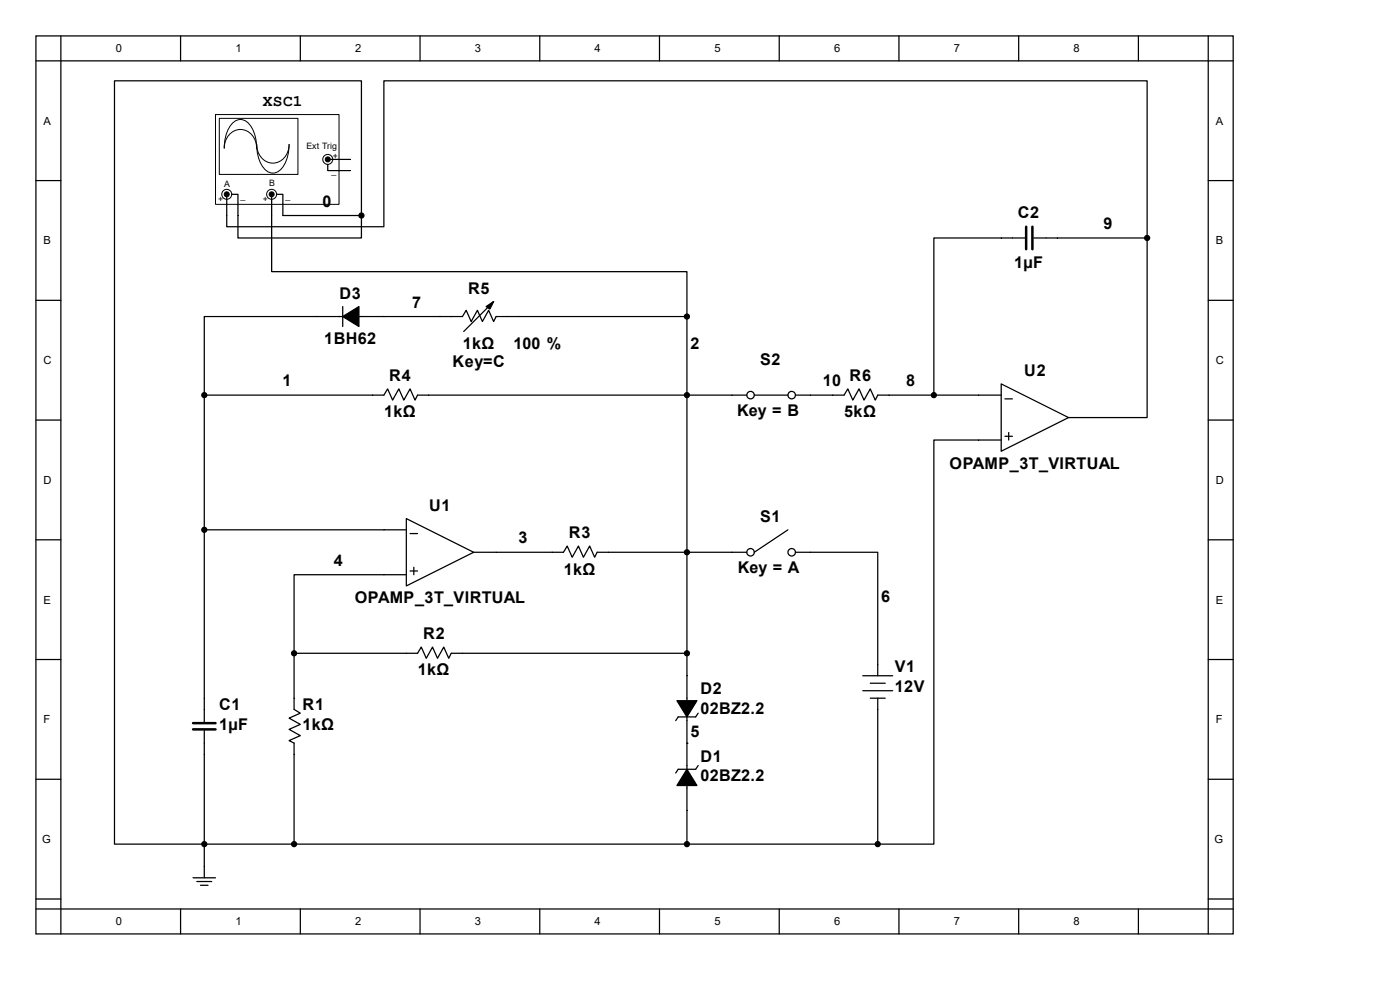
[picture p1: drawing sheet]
<svg xmlns="http://www.w3.org/2000/svg" width="297mm" height="210mm" viewBox="0 0 297 210" stroke-linecap="round" stroke-linejoin="round" font-family="sans-serif">
<g fill="none" stroke="#000" stroke-width=".26">
<path d="M7.6 7.6h254v190.5h-254zM7.6 12.9h254M12.9 7.6v190.5M38.3 7.6v5.3M63.7 7.6v5.3M89.1 7.6v5.3M114.5 7.6v5.3M139.9 7.6v5.3M165.3 7.6v5.3M190.7 7.6v5.3M216.1 7.6v5.3M241.5 7.6v5.3"/>
<path d="M256.3 7.6v190.5M7.6 38.3h5.3M256.3 38.3h5.3M7.6 63.7h5.3M256.3 63.7h5.3M7.6 89.1h5.3M79.1 83.8h2.3l.8-1.3 1.1 2.4 1.3-2.4 1.1 2.4 1.3-2.4 1.1 2.4 .5-1.1h2.4M256.3 89.1h5.3M7.6 114.5h5.3M81.4 112.4h4.8M86.2 110l14.3 7.2-14.3 7.1zM87 113.2h1.6"/>
<path d="M100.5 117.2h4.8M117.2 117.2h2.3l.8-1.4 1.1 2.4 1.3-2.4 1.1 2.4 1.3-2.4 1.1 2.4 .5-1h2.4M155.3 117.2h3.1M167.2 112.4l-7.2 4.8M168.8 117.2h3.1M256.3 114.5h5.3M7.6 139.9h5.3M81.4 121.9h4.8M86.2 138.6h2.4l.8-1.3 1 2.3 1.4-2.3 1 2.3 1.3-2.3 1.1 2.3 .5-1h2.4M87 121.1h1.6M87.8 120.3v1.6M256.3 139.9h5.3"/>
<path d="M43.3 148.1v5M43.3 155v5M62.4 148.1v2.4l1.3 .8-2.4 1 2.4 1.4-2.4 1 2.4 1.4-2.4 1 1.1 .5v2.4M145.7 143.4v28.5M148.1 151.3l-.5 .8h-3.7l-.5 .8M183 143.4h6.4M183 146.5h6.4M184.6 144.9h3.2M184.6 148.1h3.2M186.2 141v2.4M186.2 148.1v2.4M7.6 165.3h5.3"/>
<path d="M148.1 162.4l-.5 .8h-3.7l-.5 .8M256.3 165.3h5.3M7.6 190.7h5.3M7.6 192.8h254M38.3 192.8v5.3M41 186.2h4.7M41.8 187h3.1M42.5 187.8h1.6M43.3 183.8v2.4M63.7 192.8v5.3M89.1 192.8v5.3M114.5 192.8v5.3"/>
<path d="M139.9 192.8v5.3M165.3 192.8v5.3M190.7 192.8v5.3M216.1 192.8v5.3M241.5 192.8v5.3M256.3 190.7h5.3"/>
<circle cx="159.2" cy="117.2" r=".79"/>
<circle cx="168" cy="117.2" r=".79"/>
</g>
<path d="M41 153.4h4.7M41 154.7h4.7" fill="none" stroke="#000" stroke-width=".53"/>
<g fill="#000" stroke="#000" stroke-width=".26">
<path d="M143.6 148.6h4.2l-2.1 3.5zM145.7 163.2l2.1 3.4h-4.2z"/>
<circle cx="43.3" cy="112.4" r=".53"/>
<circle cx="145.7" cy="117.2" r=".53"/>
<circle cx="62.4" cy="138.6" r=".53"/>
<circle cx="145.7" cy="138.6" r=".53"/>
<circle cx="43.3" cy="179.1" r=".53"/>
<circle cx="62.4" cy="179.1" r=".53"/>
<circle cx="145.7" cy="179.1" r=".53"/>
</g>
<path d="M45.8 24.3h26.1v19h-26.1z" fill="#fff"/>
<path d="M45.7 24.3h26.2v19h-26.2z" fill="none" stroke="#000" stroke-width=".21"/>
<path d="M46.6 25.1h16.6v11.9h-16.6z" fill="#fff"/>
<path d="M46.5 25.1h16.7v11.9h-16.7zM49.3 26.2a2.35 2.35 0 0 1 3.9 .6 8.3 8.3 0 0 1 1.3 4.6 3.5 3.5 0 0 0-1.7-3.3 3.5 3.5 0 0 0-3.7 0 4.1 4.1 0 0 0-1.5 3.3 7.8 7.8 0 0 1 1.7-5.2zM54.5 30.6a3.5 3.5 0 0 0 1.6 3.4 3.5 3.5 0 0 0 3.7-.1 4.1 4.1 0 0 0 1.5-3.3 7.2 7.2 0 0 1-2.2 5.7 2.38 2.38 0 0 1-3.4-1 8.3 8.3 0 0 1-1.2-4.7z" fill="none" stroke="#000" stroke-width=".21"/>
<g fill="#fff" stroke="#000" stroke-width=".21">
<circle cx="57.6" cy="41.2" r="1.06"/>
<circle cx="48.1" cy="41.2" r="1.06"/>
<circle cx="69.5" cy="33.8" r="1.06"/>
</g>
<g fill="none" stroke="#000" stroke-width=".26">
<path d="M69.5 34.9v1.3h4.8M69.8 33.8h4.5M48.1 41.8v6.3h33.3v-31h162v33.4M49.2 41.2h1.3v9.3h26.2v-4.8M57.6 41.2v16.4h88.1v9.6M58.7 41.2h1.3v4.5h16.7M76.7 45.7v-28.6h-52.4v162h161.9M217.4 50.5h-19.3v33.3M219.3 50.5h24.1M243.4 50.5v38.1h-16.7M72.7 65v4.3M104.7 64l-6.3 6.3"/>
<path d="M145.7 67.2h-40.4l-.6 1-1-2.4-1.4 2.4-1-2.4-1.3 2.4-1.1-2.4-.8 1.4h-54.8v16.6M145.7 67.2v76.2M43.3 83.8v64.3M43.3 83.8h35.8M91 83.8h67.4M160 83.8h7.2M168.8 83.8h10.3l.8-1.3 1 2.4 1.3-2.4 1.1 2.4 1.3-2.4 1.1 2.4 .5-1.1h26.2M212.4 81.4l14.3 7.2-14.3 7.1zM212.4 93.3h-14.3v85.8h-11.9M213.2 84.6h1.6M213.2 92.6h1.6M214 91.8v1.5"/>
<path d="M43.3 112.4h38.1M105.3 117.2h11.9M129.1 117.2h26.2M171.9 117.2h14.3v23.8M62.4 138.6v9.5M62.4 138.6h23.8M81.4 121.9h-19v16.7M98.1 138.6h47.6M145.7 157.6h.1M186.2 150.5v28.6M43.3 160v23.8M62.4 160v19.1"/>
<path d="M145.7 171.9v7.2"/>
<circle cx="159.2" cy="83.8" r=".79"/>
<circle cx="168" cy="83.8" r=".79"/>
</g>
<g fill="#000" stroke="#000" stroke-width=".21">
<circle cx="69.5" cy="33.8" r=".53"/>
<circle cx="48.1" cy="41.2" r=".53"/>
<circle cx="57.6" cy="41.2" r=".53"/>
</g>
<g fill="#000" stroke="#000" stroke-width=".26">
<path d="M72.7 67.2l3.4-2.2v4.3zM103.1 65l1.6-1-.8 1.6z"/>
<circle cx="76.7" cy="45.7" r=".53"/>
<circle cx="243.4" cy="50.5" r=".53"/>
<circle cx="145.7" cy="67.2" r=".53"/>
<circle cx="43.3" cy="83.8" r=".53"/>
<circle cx="145.7" cy="83.8" r=".53"/>
<circle cx="198.1" cy="83.8" r=".53"/>
<circle cx="186.2" cy="179.1" r=".53"/>
</g>
<path d="M217.7 48.1v4.8M219 48.1v4.8" fill="none" stroke="#000" stroke-width=".53"/>
<g font-size="3.4">
<text x="55.8" y="22.4">XSC1</text>
<text x="68.4" y="43.8">0</text>
<text x="215.9" y="46.2">C2</text>
<text x="234.1" y="48.6">9</text>
<text x="215.1" y="56.8">1µF</text>
<text x="72" y="63.4">D3</text>
<text x="87.5" y="65.2">7</text>
<text x="99.3" y="62.4">R5</text>
<text x="68.8" y="72.9">1BH62</text>
<text x="96" y="77.9">Key=C</text>
<text x="98.2" y="74">1kΩ</text>
<text x="109" y="74">100 %</text>
<text x="146.5" y="74">2</text>
<text x="161.3" y="77.4">S2</text>
<text x="59.9" y="81.9">1</text>
<text x="82.6" y="80.9">R4</text>
<text x="174.5" y="81.9">10</text>
<text x="180.3" y="80.9">R6</text>
<text x="192.2" y="81.9">8</text>
<text x="217.3" y="79.8">U2</text>
<text x="81.5" y="88.5">1kΩ</text>
<text x="156.4" y="88.3">Key = B</text>
<text x="179.1" y="88.5">5kΩ</text>
<text x="201.5" y="99.4">OPAMP_3T_VIRTUAL</text>
<text x="91.1" y="108.4">U1</text>
<text x="161.3" y="110.7">S1</text>
<text x="110" y="115.3">3</text>
<text x="120.7" y="114.2">R3</text>
<text x="70.8" y="120">4</text>
<text x="119.6" y="121.9">1kΩ</text>
<text x="156.5" y="121.6">Key = A</text>
<text x="75.3" y="128">OPAMP_3T_VIRTUAL</text>
<text x="186.9" y="127.7">6</text>
<text x="89.8" y="135.6">R2</text>
<text x="88.6" y="143.3">1kΩ</text>
<text x="189.9" y="142.5">V1</text>
<text x="148.6" y="147.3">D2</text>
<text x="189.9" y="146.7">12V</text>
<text x="46.5" y="150.7">C1</text>
<text x="46.5" y="154.9">1µF</text>
<text x="64.2" y="150.7">R1</text>
<text x="64.2" y="154.9">1kΩ</text>
<text x="148.6" y="151.5">02BZ2.2</text>
<text x="146.5" y="156.3">5</text>
<text x="148.6" y="161.5">D1</text>
<text x="148.6" y="165.8">02BZ2.2</text>
</g>
<g font-size="2.4">
<text x="24.6" y="11.1">0</text>
<text x="50" y="11.1">1</text>
<text x="75.4" y="11.1">2</text>
<text x="100.8" y="11.1">3</text>
<text x="126.2" y="11.1">4</text>
<text x="151.6" y="11.1">5</text>
<text x="177" y="11.1">6</text>
<text x="202.4" y="11.1">7</text>
<text x="227.8" y="11.1">8</text>
<text x="9.2" y="26.5">A</text>
<text x="257.9" y="26.5">A</text>
<text x="9.2" y="51.9">B</text>
<text x="257.9" y="51.9">B</text>
<text x="9.2" y="77.3">C</text>
<text x="257.9" y="77.3">C</text>
<text x="9.2" y="102.7">D</text>
<text x="257.9" y="102.7">D</text>
<text x="9.2" y="128.1">E</text>
<text x="257.9" y="128.1">E</text>
<text x="9.2" y="153.5">F</text>
<text x="257.9" y="153.5">F</text>
<text x="8.9" y="178.9">G</text>
<text x="257.6" y="178.9">G</text>
<text x="24.6" y="196.3">0</text>
<text x="50" y="196.3">1</text>
<text x="75.4" y="196.3">2</text>
<text x="100.8" y="196.3">3</text>
<text x="126.2" y="196.3">4</text>
<text x="151.6" y="196.3">5</text>
<text x="177" y="196.3">6</text>
<text x="202.4" y="196.3">7</text>
<text x="227.8" y="196.3">8</text>
</g>
<g font-size="1.9">
<text x="65" y="31.5">Ext Trig</text>
<text x="70.6" y="33.7">+</text>
<text x="47.6" y="39.8">A</text>
<text x="57.1" y="39.5">B</text>
<text x="70.3" y="36.8">_</text>
<text x="46.3" y="42.9">+</text>
<text x="51" y="42.1">_</text>
<text x="55.8" y="42.9">+</text>
<text x="60.5" y="42.1">_</text>
</g>
</svg>
